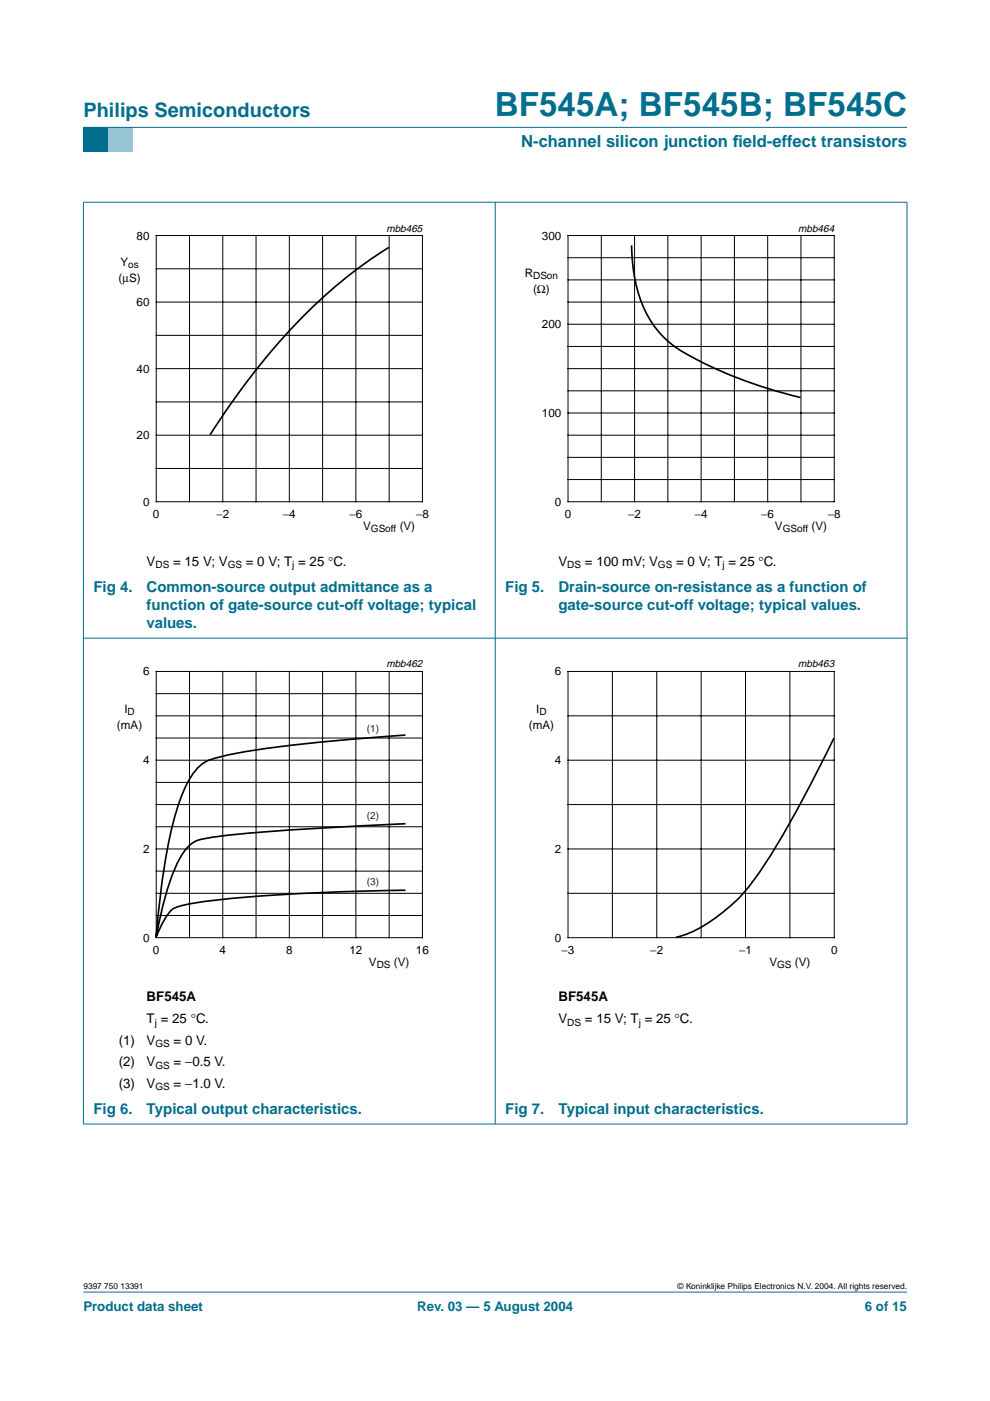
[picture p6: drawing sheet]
<svg xmlns="http://www.w3.org/2000/svg" width="210mm" height="297mm" viewBox="0 0 210 297" stroke-linecap="round" stroke-linejoin="round" font-family="sans-serif">
<path d="M17.7 273.9h174.6z" fill="#006e8c" stroke="#006e8c" stroke-width=".21"/>
<path d="M17.7 27h5.3v5.3h-5.3z" fill-rule="evenodd" fill="#006e8c"/>
<path d="M23 27h5.3v5.3h-5.3z" fill-rule="evenodd" fill="#96c4d6"/>
<g fill="#006e8c" stroke="#006e8c" stroke-width=".21">
<path d="M17.7 27h174.6z"/>
<path d="M17.7 42.9v195.4z"/>
<path d="M105 42.8v195.6z"/>
<path d="M192.3 42.9v195.4z"/>
<path d="M17.6 42.9h174.8z"/>
<path d="M17.6 135.3h174.8z"/>
<path d="M17.6 238.3h174.8z"/>
</g>
<path d="M20.4 47.1h81.9v66.3h-81.9zM107.7 47.1h81.9v66.3h-81.9zM20.4 139.5h81.9v66.4h-81.9zM107.7 139.5h81.9v66.4h-81.9z" fill="none" stroke="#fff" stroke-width=".21"/>
<g fill="none" stroke="#000" stroke-width=".21">
<path d="M33.1 49.9h56.5v56.5h-56.5zM33.1 57h56.5M40.2 49.9v56.5M47.2 49.9v56.5M54.3 49.9v56.5M61.3 49.9v56.5M68.4 49.9v56.5M75.5 49.9v56.5M82.5 49.9v56.5M120.4 49.9h56.5v56.5h-56.5zM120.4 59.3h56.5M120.4 54.6h56.5"/>
<path d="M127.5 49.9v56.5M134.5 49.9v56.5M141.6 49.9v56.5M148.7 49.9v56.5M155.7 49.9v56.5M162.8 49.9v56.5M169.8 49.9v56.5M33.1 78.2h56.5M33.1 71.1h56.5M33.1 64h56.5M120.4 78.2h56.5M120.4 64h56.5"/>
<path d="M120.4 68.8h56.5M120.4 73.5h56.5M33.1 99.3h56.5M33.1 92.3h56.5M33.1 85.2h56.5M120.4 92.3h56.5M120.4 87.6h56.5M120.4 97h56.5M120.4 82.9h56.5M120.4 101.7h56.5M33.1 142.4h56.5v56.4h-56.5zM33.1 151.8h56.5"/>
<path d="M33.1 147.1h56.5M33.1 156.5h56.5M40.2 142.4v56.4M47.2 142.4v56.4M54.3 142.4v56.4M61.3 142.4v56.4M68.4 142.4v56.4M75.5 142.4v56.4M82.5 142.4v56.4M120.4 142.4h56.5v56.4h-56.5zM120.4 151.8h56.5M129.8 142.4v56.4"/>
<path d="M139.2 142.4v56.4M148.7 142.4v56.4M158.1 142.4v56.4M167.5 142.4v56.4M33.1 161.2h56.5M33.1 170.6h56.5M33.1 180h56.5M33.1 165.9h56.5M33.1 175.3h56.5M120.4 161.2h56.5M120.4 170.6h56.5M120.4 180h56.5"/>
<path d="M33.1 189.4h56.5M33.1 184.7h56.5M33.1 194.1h56.5M120.4 189.4h56.5"/>
</g>
<path d="M82.4 52.5a112.1 112.1 0 0 0-30.2 28.6l-3.1 4.3-4.6 6.8M133.9 52a29.3 29.3 0 0 0 5.3 17.8 25.3 25.3 0 0 0 9.7 7 98.2 98.2 0 0 0 20.9 7.5M86 155.8a315.5 315.5 0 0 0-37.3 4.2l-2.4 .6a8.5 8.5 0 0 0-6.4 5.2 52.9 52.9 0 0 0-4.6 15l-1.2 8.2-1 9.7M176.8 156.5a219.9 219.9 0 0 1-16.9 30 35.4 35.4 0 0 1-14.7 11.7l-1.9 .5M86 174.6a480.8 480.8 0 0 0-41.8 3 6.5 6.5 0 0 0-5.6 3.6 43.2 43.2 0 0 0-4.5 12.8l-1 4.7M86 188.7a389.9 389.9 0 0 0-44.2 2.7l-3.2 .6a4.7 4.7 0 0 0-3.8 3.1l-1.7 3.6" fill="none" stroke="#000" stroke-width=".35"/>
<text font-size="7.1" fill="#006e8c" x="104.9" y="24.7">BF545A; BF545B; BF545C</text>
<text font-size="4.2" fill="#006e8c" x="17.7" y="24.9">Philips Semiconductors</text>
<g font-size="3.5" fill="#006e8c">
<text x="110.5" y="31.1">N-channel silicon junction f</text>
<text x="155.4" y="31.1">ield-effect transistors</text>
</g>
<g font-size="3.2" fill="#006e8c">
<text x="19.8" y="125.4">Fig 4.</text>
<text x="31.1" y="125.4">Common-source output admittance as a</text>
<text x="107.1" y="125.4">Fig 5.</text>
<text x="118.4" y="125.4">Drain-source on-resistance as a function of</text>
<text x="31.1" y="129.3">function of gate-source cut-off voltage; typical</text>
<text x="118.4" y="129.3">gate-source cut-off voltage; typical values.</text>
<text x="31.1" y="133.2">values.</text>
<text x="19.8" y="236.2">Fig 6.</text>
<text x="31.1" y="236.2">Typical output characteristics.</text>
<text x="107.1" y="236.2">Fig 7.</text>
<text x="118.4" y="236.2">Typical input characteristics.</text>
</g>
<g font-size="2.8">
<text x="31.1" y="119.9">V</text>
<text x="36.7" y="119.9">= 15 V; V</text>
<text x="52.1" y="119.9">= 0 V; T = 25 °C.</text>
<text x="118.4" y="119.9">V</text>
<text x="124" y="119.9">= 100 mV; V</text>
<text x="143.4" y="119.9">= 0 V; T = 25 °C.</text>
<text x="31.1" y="212.3">BF545A</text>
<text x="118.4" y="212.3">BF545A</text>
<text x="25.2" y="221.5">(1)</text>
<text x="31.1" y="216.9">T = 25 °C.</text>
<text x="31.1" y="221.5">V</text>
<text x="36.8" y="221.5">= 0 V.</text>
<text x="118.4" y="216.9">V</text>
<text x="124" y="216.9">= 15 V; T = 25 °C.</text>
<text x="25.2" y="226.1">(2)</text>
<text x="31.1" y="226.1">V</text>
<text x="36.8" y="226.1">= −0.5 V.</text>
<text x="25.2" y="230.7">(3)</text>
<text x="31.1" y="230.7">V</text>
<text x="36.8" y="230.7">= −1.0 V.</text>
</g>
<g font-size="2.8" fill="#006e8c">
<text x="17.7" y="278">Product data sheet</text>
<text x="88.5" y="278">Rev. 03 — 5 August 2004</text>
<text x="183.4" y="278">6 of 15</text>
</g>
<g font-size="2.5">
<text x="29" y="50.8">80</text>
<text x="114.9" y="50.8">300</text>
<text x="25.1" y="59.8">(µS)</text>
<text x="25.5" y="56.3">Y</text>
<text x="111.3" y="58.7">R</text>
<text x="29" y="64.9">60</text>
<text x="113" y="62.2">(Ω)</text>
<text x="114.9" y="69.6">200</text>
<text x="29" y="79">40</text>
<text x="114.9" y="88.4">100</text>
<text x="29" y="93.1">20</text>
<text x="30.3" y="107.2">0</text>
<text x="117.7" y="107.2">0</text>
<text x="32.4" y="109.8">0</text>
<text x="45.9" y="109.8">−2</text>
<text x="60" y="109.8">−4</text>
<text x="74.1" y="109.8">−6</text>
<text x="77" y="112.3">V</text>
<text x="84.7" y="112.3">(V)</text>
<text x="88.2" y="109.8">−8</text>
<text x="119.7" y="109.8">0</text>
<text x="133.2" y="109.8">−2</text>
<text x="147.3" y="109.8">−4</text>
<text x="161.4" y="109.8">−6</text>
<text x="164.3" y="112.3">V</text>
<text x="172.1" y="112.3">(V)</text>
<text x="175.5" y="109.8">−8</text>
<text x="30.3" y="143.2">6</text>
<text x="117.7" y="143.2">6</text>
<text x="24.8" y="154.6">(mA)</text>
<text x="26.4" y="151.1">I</text>
<text x="112.1" y="154.6">(mA)</text>
<text x="113.7" y="151.1">I</text>
<text x="30.3" y="162">4</text>
<text x="117.7" y="162">4</text>
<text x="30.3" y="180.8">2</text>
<text x="117.7" y="180.8">2</text>
<text x="30.3" y="199.7">0</text>
<text x="32.4" y="202.2">0</text>
<text x="46.5" y="202.2">4</text>
<text x="60.7" y="202.2">8</text>
<text x="74.1" y="202.2">12</text>
<text x="88.2" y="202.2">16</text>
<text x="117.7" y="199.7">0</text>
<text x="119.1" y="202.2">−3</text>
<text x="137.9" y="202.2">−2</text>
<text x="156.7" y="202.2">−1</text>
<text x="176.2" y="202.2">0</text>
<text x="78.2" y="204.7">V</text>
<text x="83.5" y="204.7">(V)</text>
<text x="163.1" y="204.7">V</text>
<text x="168.5" y="204.7">(V)</text>
</g>
<g font-size="2.2">
<text x="81.9" y="49.1">mbb465</text>
<text x="169.3" y="49.1">mbb464</text>
<text x="81.9" y="141.5">mbb462</text>
<text x="169.3" y="141.5">mbb463</text>
</g>
<g font-size="2.1">
<text x="27.2" y="56.8">os</text>
<text x="113" y="59.2">DSon</text>
<text x="78.6" y="112.8">GSoff</text>
<text x="166" y="112.8">GSoff</text>
<text x="33" y="120.4">DS</text>
<text x="48.3" y="120.4">GS</text>
<text x="62" y="120.4">j</text>
<text x="120.3" y="120.4">DS</text>
<text x="139.5" y="120.4">GS</text>
<text x="153.2" y="120.4">j</text>
<text x="27.1" y="151.6">D</text>
<text x="114.4" y="151.6">D</text>
<text x="79.9" y="205.2">DS</text>
<text x="164.8" y="205.2">GS</text>
<text x="32.8" y="217.4">j</text>
<text x="120.3" y="217.4">DS</text>
<text x="135.4" y="217.4">j</text>
<text x="33" y="222">GS</text>
<text x="33" y="226.6">GS</text>
<text x="33" y="231.2">GS</text>
</g>
<g font-size="2.1" fill="#231f20">
<text x="77.8" y="155.1">(1)</text>
<text x="77.8" y="173.7">(2)</text>
<text x="77.8" y="187.5">(3)</text>
</g>
<g font-size="1.8">
<text x="17.7" y="273.4">9397 750 13391</text>
<text x="143.7" y="273.4">© Koninklijke Philips Electronics N.V. 2004. All rights reserved.</text>
</g>
</svg>
